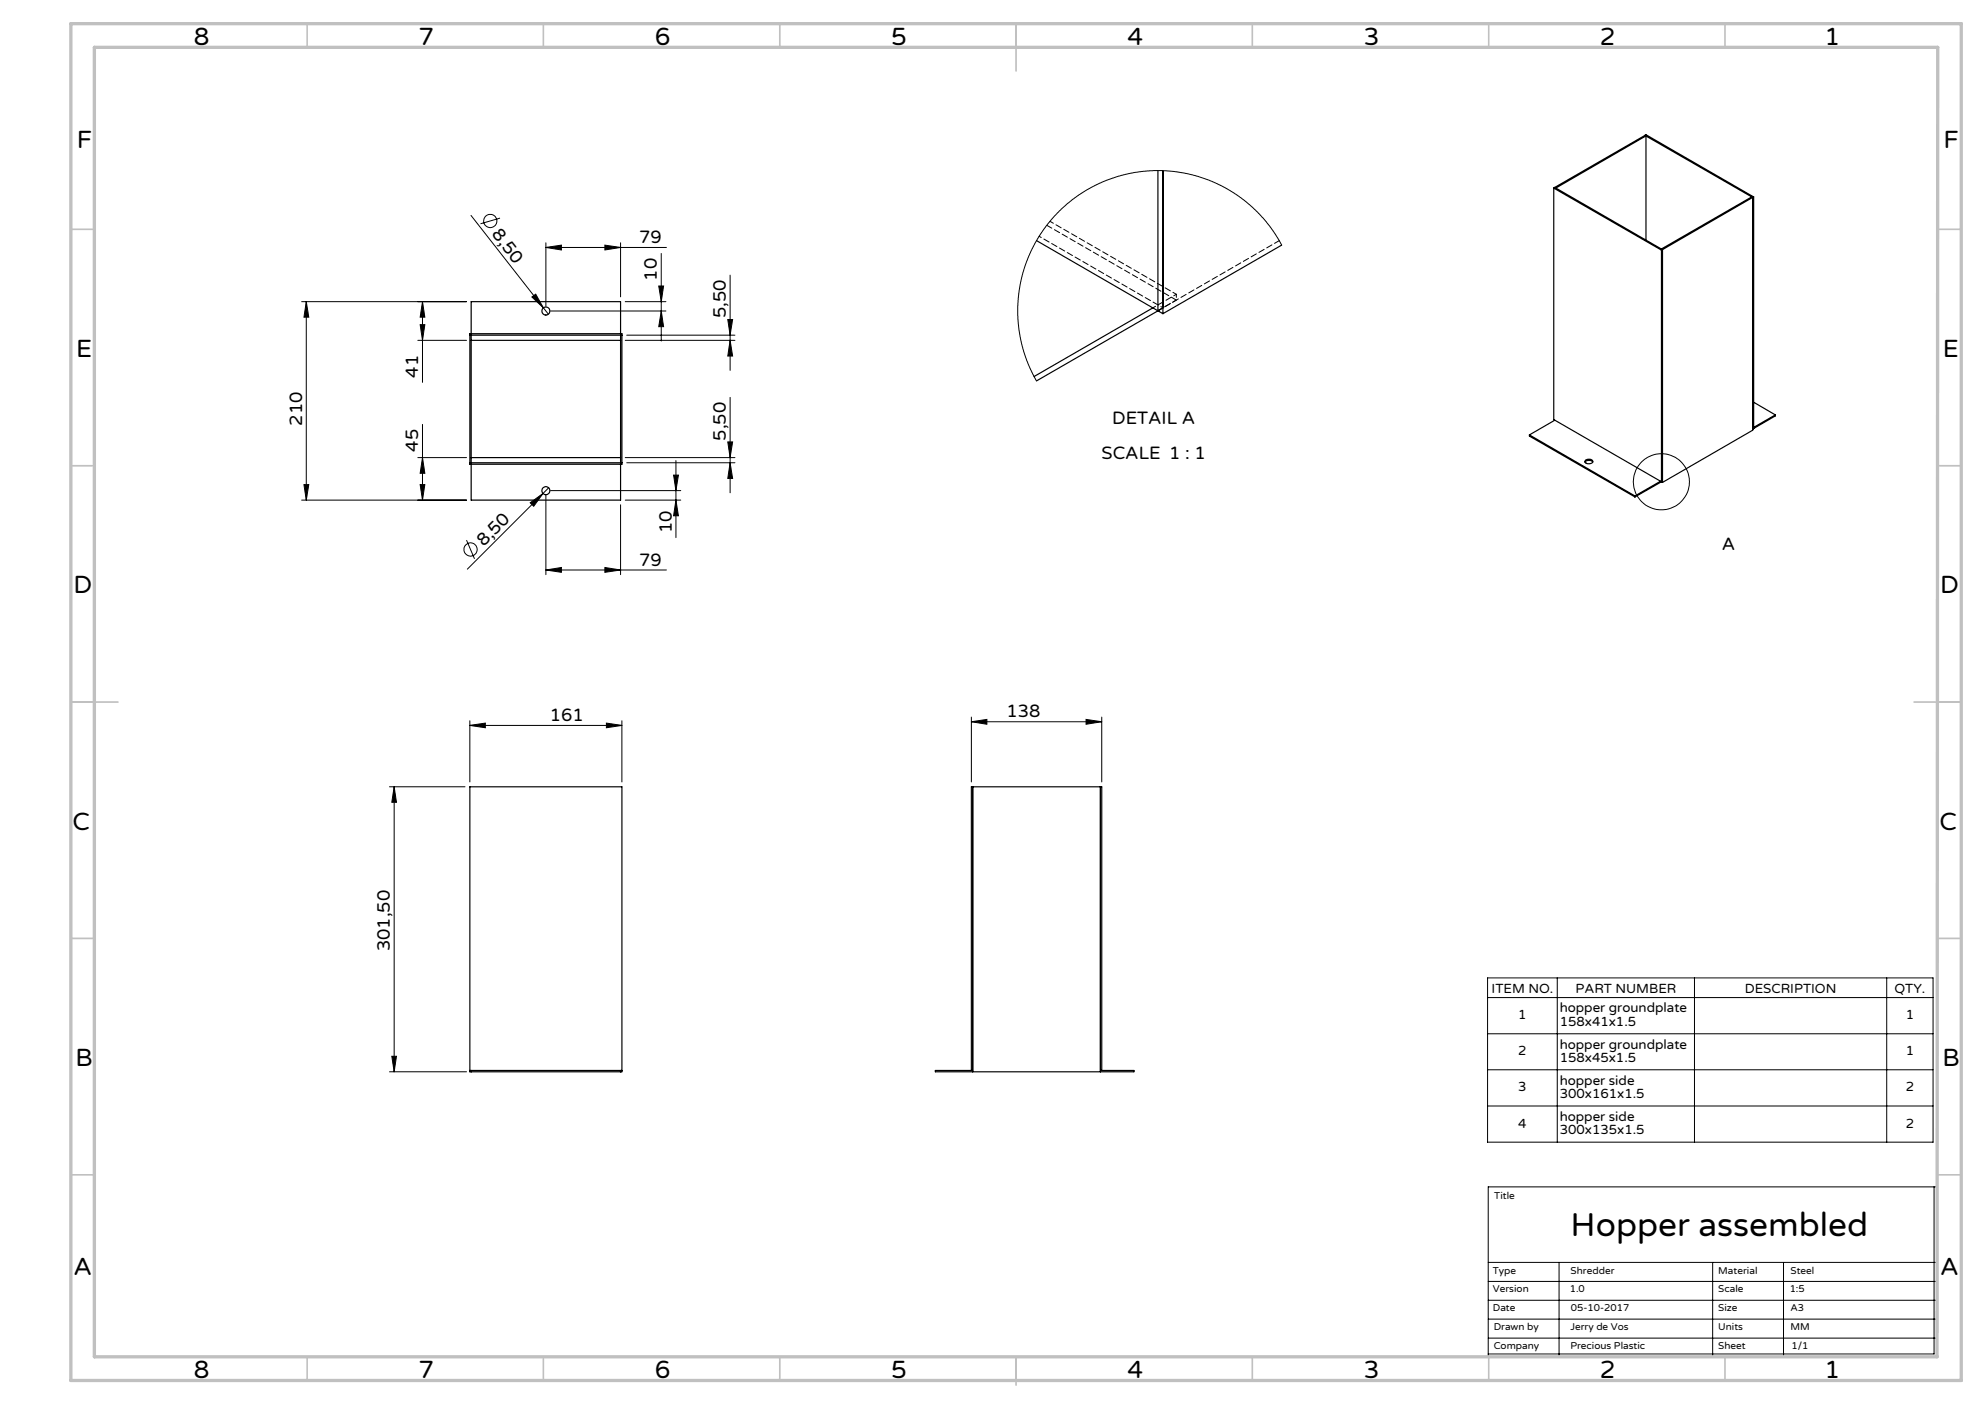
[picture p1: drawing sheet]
<svg xmlns="http://www.w3.org/2000/svg" width="420mm" height="297mm" viewBox="0 0 420 297" stroke-linecap="round" stroke-linejoin="round" font-family="sans-serif">
<!-- layer: Laag 1 -->
<g fill="none" stroke="#000" stroke-width=".21">
<path d="M99.7 45.6l15.3 19.5M105.8 46.1l-4.1 1.2M115.5 52.3l3.3-.4v1zM115.5 51.4v13.4M115.5 52.3h25.5M128 51.9l3.3 .4-3.3 .6zM131.3 51.4v11.4M139.9 53.6v18.5M154.5 58.2v20.1M271.2 51.9l-1.4-2.5-1.9-2.5-2.3-2.5-2.3-2-2.2-1.6-2.7-1.5-2.5-1.2-2.5-.8-2.8-.7-2.6-.4-4-.1-2.4 .2-3.4 .6-2.8 .8-2.8 1.1-2.3 1.2-2.3 1.4-2.3 1.8-2 1.9-2.1 2.4-1.5 2-1.7 3.1-1.2 2.6-.8 2.6-.6 2.5-.4 3.2-.1 3.3 .3 2.9 .5 3 1 3 1 2.5 1.2 2.4M63.8 63.8h34.9M64.8 63.8l.5 3.3h-1z"/>
<path d="M64.8 63.8v42M88.4 72h10.3M88.9 68.7h1l-.5 3.3zM89.4 63.8v17.1M89.4 63.8l.5 3.3h-1zM112.5 62.8l.8-.6 1.7 2.9zM115 65.1l1 1.4M116.5 65.8h24.4M132.3 72h23.2M132.3 63.8h8.6M132.6 70.9h22.9M139.4 60.5h1l-.5 3.3z"/>
<path d="M139.9 65.8l.5 3.3h-1zM154 67.6h1l-.5 3.3zM154.5 72l.5 3.3h-1zM88.4 96.8h10.3M89.4 89.8v16M89.4 96.8l.5 3.3h-1zM132.3 96.8h23.2M132.6 97.9h22.9M143 97.4v16.3M154 93.5h1l-.5 3.3zM154.5 84.1v20.1M154.5 97.9l.5 3.3h-1z"/>
<path d="M63.8 105.8h34.9M64.3 102.5h1l-.5 3.3zM88.9 102.5h1l-.5 3.3zM98.7 114.3l1.7 3.9M112.2 106.4l2.7-2-2 2.7zM115.5 104.8v16.8M116.1 103.2l-17.2 17.2M116.5 103.8h27.5M131.3 106.8v14.8M132.3 105.8h11.7M142.5 100.5h1l-.5 3.3zM143 105.8l.5 3.3h-1z"/>
<path d="M115.5 120.6l3.3-.6v1.1zM115.5 120.6h25.5M128 120l3.3 .6-3.3 .5zM99.4 153.5l3.3-.5v.9zM99.4 152.5v12.9M99.4 153.5h32.2M128.3 153l3.3 .5-3.3 .4zM131.6 152.5v12.9M205.5 152.7l3.3-.5v1zM205.5 151.7v13.7M205.5 152.7h27.6M229.8 152.2l3.3 .5-3.3 .5z"/>
<path d="M233.1 151.7v13.7M82.4 166.4h16M83.4 166.4v60.3M83.4 166.4l.5 3.3h-1zM314.7 206.9h94.3v34.7h-94.3zM314.7 218.7h94.3M314.7 211h94.3M329.5 206.9v34.7M358.5 206.9v34.7M399.2 206.9v34.7M82.4 226.7h16.3M82.9 223.4h1l-.5 3.3z"/>
<path d="M314.7 226.3h94.3M314.7 234h94.3M409.2 251.1v35.3h-94.3M314.9 267h95M314.9 271.1h95M314.9 275.1h95M314.9 279h95M329.9 267v20.1M362.4 267v20.1M377.4 267v20.1M314.9 283.1h95M315 287h94.9v-35.9h-95v36h95"/>
<circle cx="103.7" cy="46.7" r="1.4"/>
<circle cx="99.5" cy="116.2" r="1.4"/>
<circle cx="351.5" cy="101.9" r="5.9"/>
</g>
<g fill="none" stroke="#c0c0c0" stroke-width=".35">
<path d="M65 5v5M115 5v5M165 5v5M215 5v10M265 5v5M315 5v5M365 5v5M15 48.5h5M410 48.5h5M15 98.5h5M410 98.5h5M15 148.5h10"/>
<path d="M405 148.5h10M15 198.5h5M410 198.5h5M15 248.5h5M410 248.5h5M65 287v5M115 287v5M165 287v5M215 287v6M265 287v5M315 287v5M365 287v5"/>
</g>
<path d="M15 5h400v287h-400zM20 10h390l-.1 277h-389.9z" fill="none" stroke="#c0c0c0" stroke-width=".7"/>
<g fill="#000">
<path d="M112.5 62.8l.8-.6 1.7 2.9zM112.2 106.4l2.7-2-2 2.7z"/>
<path d="M115.5 52.3l3.3-.4v1zM128 51.9l3.3 .4-3.3 .6z"/>
<path d="M154.5 72l.5 3.3h-1zM154 67.6h1l-.5 3.3zM139.9 65.8l.5 3.3h-1zM139.4 60.5h1l-.5 3.3z"/>
<path d="M154.5 97.9l.5 3.3h-1zM154 93.5h1l-.5 3.3z"/>
<path d="M115.5 120.6l3.3-.6v1.1zM128 120l3.3 .6-3.3 .5z"/>
<path d="M99.4 153.5l3.3-.5v.9zM128.3 153l3.3 .5-3.3 .4z"/>
<path d="M205.5 152.7l3.3-.5v1zM229.8 152.2l3.3 .5-3.3 .5z"/>
<path d="M83.4 166.4l.5 3.3h-1zM82.9 223.4h1l-.5 3.3zM64.8 63.8l.5 3.3h-1zM64.3 102.5h1l-.5 3.3zM142.5 100.5h1l-.5 3.3zM143 105.8l.5 3.3h-1zM89.4 96.8l.5 3.3h-1zM88.9 102.5h1l-.5 3.3zM89.4 63.8l.5 3.3h-1zM88.9 68.7h1l-.5 3.3z"/>
</g>
<g fill="none" stroke="#000" stroke-width=".25">
<path d="M245 36.1v29.7M246.1 36.1v30.3M328.8 39.8l22.7 13.1M328.8 39.8v49l22.7 13.1M329 39.6l-.2 .2M329 39.6l22.8 13.2M348.1 28.6l-19.1 11M348.1 28.6l.2 .1M348.1 28.6l22.7 13.2M348.1 28.6l.2-.1 22.8 13.2M348.3 28.7l-19.1 11.1-.2-.2M348.3 28.7v22.1"/>
<path d="M219.3 50.9l25.7 14.9M271.2 51.9l-25.1 14.5M351.5 52.9v49M351.8 52.8v49.3M351.8 52.8l-.3 .1M370.8 41.8l-.2-.1-19.1 11 .3 .1M370.8 41.8v49.2l-19 11.1M370.8 41.8l-19 11M371.1 41.7v49l-.3 .1 4.8-2.8v-.2M371.1 41.7l-.3 .1M99.4 70.6h32.2v27.6h-32.2zM99.4 70.9h32.2"/>
<path d="M99.7 70.6v-6.8h31.6v6.8M99.7 70.9v27M99.7 72h31.6M131.3 70.9v27M243.9 65.1l-25.1 14.6M245 65.8h.1M245 65.8l1.1 .6M245 65.8l-25.7 14.8M246.1 65.1l-1.1 .7M99.4 97.9h32.2M99.7 98.2v7.6h31.6v-7.6M99.7 96.8h31.6"/>
<path d="M323.6 92l22.3 12.9M323.6 92v.2l22.3 12.9M329 88.9l-5.4 3.1M335.4 97.8a1.15 1.15 0 0 1 1.6 0M335.5 97.3a.92 .92 0 0 1 1.5 .5 .98 .98 0 0 1-1.6-.2zM371.1 85.1l4.5 2.7M375.6 87.8l-4.5 2.6M345.9 104.9v.2M351.3 101.8l-5.4 3.1M351.5 101.9h.1M351.5 101.9l.3 .2M351.5 101.9l-5.6 3.2"/>
<path d="M351.8 101.8l-.3 .1M99.4 166.4h32.2v60.3h-32.2zM205.8 166.4v60.3M232.8 166.4v60.3M99.4 226.4h32.2M99.7 226.4v.3M131.3 226.4v.3M205.5 226.4v-60h27.6v60M205.8 226.4h-7.9v.3h42v-.3h-7.1"/>
<circle cx="115.5" cy="65.8" r=".85"/>
<circle cx="115.5" cy="103.8" r=".86"/>
</g>
<path d="M270.7 50.9l-25.7 14.8M248.9 63.5l-27.4-15.8" fill="none" stroke="#000" stroke-width=".21" stroke-dasharray="1.3 .6" stroke-dashoffset=".1"/>
<path d="M219.9 50l26.2 15.1" fill="none" stroke="#000" stroke-width=".21" stroke-dasharray="1.3 .6" stroke-dashoffset=".8"/>
<path d="M248.9 62.3l-26.7-15.5" fill="none" stroke="#000" stroke-width=".21" stroke-dasharray="1.3 .6" stroke-dashoffset=".4"/>
<path d="M243.9 65.1l5-2.8M248.9 62.3v1.2" fill="none" stroke="#000" stroke-width=".21" stroke-dasharray="1.3 .6" stroke-dashoffset=".6"/>
<path d="M245 65.7l3.9-2.2" fill="none" stroke="#000" stroke-width=".21" stroke-dasharray="1.3 .6" stroke-dashoffset=".3"/>
<text font-size="7.1" x="332.3" y="261.4">Hopper assembled</text>
<g font-size="5.3">
<text x="41" y="9.5">8</text>
<text x="88.5" y="9.5">7</text>
<text x="138.5" y="9.5">6</text>
<text x="188.5" y="9.5">5</text>
<text x="238.5" y="9.5">4</text>
<text x="288.5" y="9.5">3</text>
<text x="338.5" y="9.5">2</text>
<text x="386" y="9.5">1</text>
<text x="16.2" y="31.3">F</text>
<text x="411.2" y="31.3">F</text>
<text x="16.1" y="75.5">E</text>
<text x="411.1" y="75.5">E</text>
<text x="15.5" y="125.5">D</text>
<text x="410.5" y="125.5">D</text>
<text x="15.4" y="175.5">C</text>
<text x="410.4" y="175.5">C</text>
<text x="16" y="225.5">B</text>
<text x="411" y="225.5">B</text>
<text x="15.5" y="269.8">A</text>
<text x="410.5" y="269.8">A</text>
<text x="41" y="291.5">8</text>
<text x="88.5" y="291.5">7</text>
<text x="138.5" y="291.5">6</text>
<text x="188.5" y="291.5">5</text>
<text x="238.5" y="291.5">4</text>
<text x="288.5" y="291.5">3</text>
<text x="338.5" y="291.5">2</text>
<text x="386" y="291.5">1</text>
</g>
<g font-size="3.8">
<text x="103.9" y="49.5" transform="rotate(52 103.9 49.5)">8,50</text>
<text x="135.3" y="51.4">79</text>
<text x="139" y="59.4" transform="rotate(-90 139 59.4)">10</text>
<text x="153.6" y="67.3" transform="rotate(-90 153.6 67.3)">5,50</text>
<text x="88.5" y="79.9" transform="rotate(-90 88.5 79.9)">41</text>
<text x="235.3" y="89.7">DETAIL A</text>
<text x="63.9" y="90.1" transform="rotate(-90 63.9 90.1)">210</text>
<text x="88.5" y="95.5" transform="rotate(-90 88.5 95.5)">45</text>
<text x="153.6" y="93.2" transform="rotate(-90 153.6 93.2)">5,50</text>
<text x="233.1" y="97.2">SCALE 1 : 1</text>
<text x="142.1" y="112.7" transform="rotate(-90 142.1 112.7)">10</text>
<text x="102.3" y="115.7" transform="rotate(-45 102.3 115.7)">8,50</text>
<text x="135.3" y="119.6">79</text>
<text x="364.3" y="116.4">A</text>
<text x="116.3" y="152.5">161</text>
<text x="213" y="151.8">138</text>
<text x="82.5" y="201.2" transform="rotate(-90 82.5 201.2)">301,50</text>
</g>
<g font-size="2.8">
<text x="315.6" y="210">ITEM NO.</text>
<text x="321.2" y="215.6">1</text>
<text x="330" y="214.2">hopper groundplate</text>
<text x="333.3" y="210">PART NUMBER</text>
<text x="369.2" y="210">DESCRIPTION</text>
<text x="400.8" y="210">QTY.</text>
<text x="403.2" y="215.6">1</text>
<text x="330" y="217">158x41x1.5</text>
<text x="330" y="221.8">hopper groundplate</text>
<text x="321.2" y="223.2">2</text>
<text x="330" y="224.6">158x45x1.5</text>
<text x="403.2" y="223.2">1</text>
<text x="321.2" y="230.9">3</text>
<text x="330" y="229.5">hopper side</text>
<text x="330" y="232.3">300x161x1.5</text>
<text x="403.2" y="230.9">2</text>
<text x="321.2" y="238.5">4</text>
<text x="330" y="237.1">hopper side</text>
<text x="330" y="239.9">300x135x1.5</text>
<text x="403.2" y="238.5">2</text>
</g>
<g font-size="2.1">
<text x="316.2" y="253.6">Title</text>
<text x="315.9" y="269.4">Type</text>
<text x="332.3" y="269.4">Shredder</text>
<text x="363.6" y="269.4">Material</text>
<text x="378.9" y="269.4">Steel</text>
<text x="315.9" y="273.3">Version</text>
<text x="332.1" y="273.3">1.0</text>
<text x="363.6" y="273.3">Scale</text>
<text x="378.7" y="273.3">1:5</text>
<text x="315.9" y="277.3">Date</text>
<text x="316" y="281.4">Drawn by</text>
<text x="332.3" y="281.3">Jerry de Vos</text>
<text x="332.4" y="277.3">05-10-2017</text>
<text x="363.6" y="281.4">Units</text>
<text x="363.6" y="277.3">Size</text>
<text x="378.8" y="281.4">MM</text>
<text x="378.8" y="277.3">A3</text>
<text x="316" y="285.3">Company</text>
<text x="332.3" y="285.3">Precious Plastic</text>
<text x="363.6" y="285.3">Sheet</text>
<text x="379.1" y="285.3">1/1</text>
</g>
</svg>
